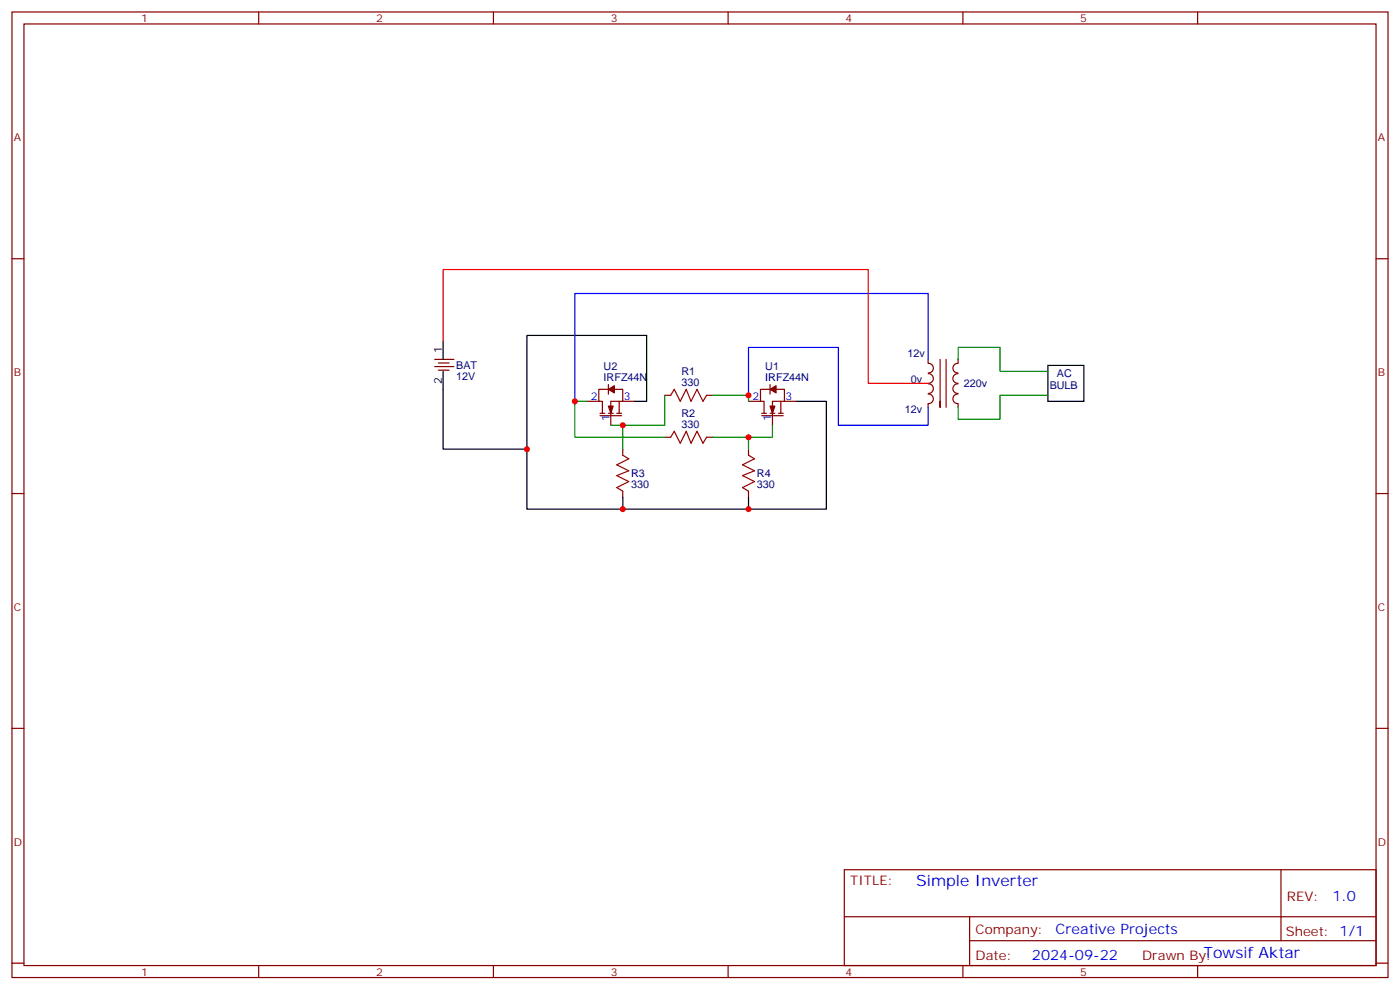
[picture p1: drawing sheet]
<svg xmlns="http://www.w3.org/2000/svg" width="412mm" height="292mm" viewBox="0 0 412 292" stroke-linecap="round" stroke-linejoin="round" font-family="sans-serif">
<g fill="none" stroke="#870000" stroke-width=".35">
<path d="M3.5 3.5h405.4v284.4h-405.4zM7.1 7.1h398.2v277.2h-398.2zM76.2 3.5v3.6M145.3 3.5v3.6M214.5 3.5v3.6M283.6 3.5v3.6M352.8 3.5v3.6M3.5 76.2h3.6M405.3 76.2h3.6M128.1 105.8h5.6M128.1 107.9h5.6M129.1 106.9h3.2"/>
<path d="M129.1 109h3.2M172.9 118.2h3.5M179.2 114.7h-2.8v3.5h1v3.5M179.2 113.2v2.9M179.9 114.7h3.5v3.5h-3.5v7M182.4 118.2v3.5M183.4 118.2h3.6M195.8 116.4h1.8M208.1 116.4h1.8M220.5 118.2h3.5M226.8 114.7h-2.8v3.5h1.1v3.5M226.8 113.2v2.9"/>
<path d="M227.5 114.7h3.6v3.5h-3.6v7M230 118.2v3.5M231.1 118.2h3.5M273.4 105.8v1.1M273.4 116a1.41 1.41 0 0 1 1.5 1.4 1.41 1.41 0 0 1-1.5 1.4v1.1M273.4 107a1.41 1.41 0 0 1 1.5 1.4 1.41 1.41 0 0 1-1.5 1.4M273.4 113a1.41 1.41 0 0 1 1.5 1.4 1.41 1.41 0 0 1-1.5 1.5M273.4 110.1a1.41 1.41 0 0 1 1.5 1.4 1.41 1.41 0 0 1-1.5 1.4M282.2 113a1.41 1.41 0 0 0-1.5 1.4 1.41 1.41 0 0 0 1.5 1.5M282.2 110.1a1.41 1.41 0 0 0-1.5 1.4 1.41 1.41 0 0 0 1.5 1.4M282.2 116a1.41 1.41 0 0 0-1.5 1.4 1.41 1.41 0 0 0 1.5 1.4v1.1M282.2 107a1.41 1.41 0 0 0-1.5 1.4 1.41 1.41 0 0 0 1.5 1.4"/>
<path d="M282.2 105.8v1.1M176.7 122.4h6.4M176.7 121.7h1.5M179.2 121.7h1.4M181.7 121.7h1.4M183.4 132.3v1.8M195.8 128.8h1.8M208.1 128.8h1.8M220.5 132.3v1.8M224.4 122.4h6.3M224.4 121.7h1.4M226.8 121.7h1.4"/>
<path d="M229.3 121.7h1.4M3.5 145.3h3.6M183.4 144.6v1.8M220.5 144.6v1.8M405.3 145.3h3.6M3.5 214.5h3.6M405.3 214.5h3.6M248.7 256.1h156.6v28.2h-156.6zM377.3 256.1v20.9M248.7 270h156.5M285.6 277h119.6M285.6 270v14.1"/>
<path d="M3.5 283.6h3.6M76.2 284.3v3.6M145.3 284.3v3.6M214.5 284.3v3.6M283.6 284.3v3.6M352.8 284.3v3.6M405.3 283.6h3.6"/>
</g>
<g fill="#870000" stroke="#870000" stroke-width=".35">
<path d="M226.8 119.6h1.4l-.7 2.1z"/>
<path d="M226.8 114.7l1.8-1.1v2.1z"/>
<path d="M179.2 119.6h1.4l-.7 2.1z"/>
<path d="M179.2 114.7l1.8-1.1v2.1z"/>
</g>
<path d="M197.6 116.4l1-1.7 1.8 3.5 1.7-3.5 1.5 3.5 1.7-3.5 1.8 3.5 1-1.8M183.4 134.1l1.8 1-3.5 1.8 3.5 1.7-3.5 1.5 3.5 1.7-3.5 1.8 1.7 1M197.6 128.8l1-1.8 1.8 3.5 1.7-3.5 1.5 3.5 1.7-3.5 1.8 3.5 1-1.7M220.5 134.1l1.7 1-3.5 1.8 3.5 1.7-3.5 1.5 3.5 1.7-3.5 1.8 1.8 1" fill="none" stroke="#a10000" stroke-width=".35"/>
<path d="M172.9 118.2h-3.6v10.6h26.5M195.8 116.4v8.8h-15.9M209.9 116.4h10.6v1.8M282.2 105.8v-3.5h12.4v7.1h14.1M308.7 116.4h-14.1v7.1h-12.4v-3.6M183.4 125.2v7.1M220.5 128.8v3.5M227.5 125.2v3.6h-17.6" fill="none" stroke="#008700" stroke-width=".35"/>
<path d="M130.5 109.4v22.9h24.7M130.5 100.5v5.3M187 118.2h3.5v-19.4h-35.3v51.1h28.2M234.6 118.2h8.8v31.7h-22.9M308.7 107.6h10.6v10.6h-10.6zM183.4 146.4v3.5h37.1v-3.5" fill="none" stroke="#000" stroke-width=".35"/>
<path d="M276.9 105.8v14.1v-1.7M278.7 105.8v14.1" fill="none" stroke="#900" stroke-width=".35"/>
<path d="M220.5 116.4v-14.1h26.4v22.9h26.5v-5.3M273.4 105.8v-19.4h-104.1v31.8" fill="none" stroke="#00f" stroke-width=".35"/>
<path d="M130.5 100.5v-21.1h125.3v33.5h17.6" fill="none" stroke="#f00" stroke-width=".35"/>
<g fill="#c00">
<circle cx="183.4" cy="125.2" r=".88"/>
<circle cx="220.5" cy="128.8" r=".88"/>
<circle cx="220.5" cy="149.9" r=".88"/>
<circle cx="183.4" cy="149.9" r=".88"/>
<circle cx="169.3" cy="118.2" r=".88"/>
<circle cx="220.5" cy="116.4" r=".88"/>
<circle cx="155.2" cy="132.3" r=".88"/>
</g>
<g font-size="4.6" fill="#00f">
<text x="269.9" y="261.1">Simple Inverter</text>
<text x="354.5" y="282.2">Towsif Aktar</text>
</g>
<g font-size="4.2" fill="#00f">
<text x="392.5" y="265.4">1.0</text>
<text x="310.9" y="274.9">Creative Projects</text>
<text x="304" y="282.7">2024-09-22</text>
</g>
<g font-size="3.9" fill="#800">
<text x="250.5" y="260.7">TITLE:</text>
<text x="379.1" y="265.4">REV:</text>
<text x="287.4" y="274.9">Company:</text>
<text x="378.7" y="275.5">Sheet: 1/1</text>
<text x="287.4" y="282.6">Date:</text>
<text x="336.4" y="282.7">Drawn By:</text>
</g>
<g font-size="3.2" fill="#800">
<text x="41.6" y="6.5">1</text>
<text x="110.8" y="6.5">2</text>
<text x="179.9" y="6.5">3</text>
<text x="249.1" y="6.5">4</text>
<text x="318.2" y="6.5">5</text>
<text x="4.1" y="41.6">A</text>
<text x="405.9" y="41.6">A</text>
<text x="4.1" y="110.8">B</text>
<text x="405.9" y="110.8">B</text>
<text x="4.1" y="179.9">C</text>
<text x="405.9" y="179.9">C</text>
<text x="4.1" y="249.1">D</text>
<text x="405.9" y="249.1">D</text>
<text x="41.6" y="287.3">1</text>
<text x="110.8" y="287.3">2</text>
<text x="179.9" y="287.3">3</text>
<text x="249.1" y="287.3">4</text>
<text x="318.2" y="287.3">5</text>
</g>
<g font-size="3.2">
<text x="130.2" y="104.1" transform="rotate(-90 130.2 104.1)">1</text>
<text x="130.2" y="113.1" transform="rotate(-90 130.2 113.1)">2</text>
</g>
<g font-size="3.2" fill="#000080">
<text x="267.4" y="105.2">12v</text>
<text x="134.4" y="111.8">12V</text>
<text x="134.4" y="108.7">BAT</text>
<text x="177.8" y="112.2">IRFZ44N</text>
<text x="177.8" y="109">U2</text>
<text x="200.7" y="113.6">330</text>
<text x="200.7" y="110.4">R1</text>
<text x="225.4" y="112.2">IRFZ44N</text>
<text x="225.4" y="109">U1</text>
<text x="268.3" y="112.9">0v</text>
<text x="311.3" y="111.1">AC</text>
<text x="283.9" y="114">220v</text>
<text x="309.2" y="114.7">BULB</text>
<text x="200.7" y="125.9">330</text>
<text x="200.7" y="122.7">R2</text>
<text x="266.5" y="121.7">12v</text>
<text x="185.9" y="143.7">330</text>
<text x="185.9" y="140.5">R3</text>
<text x="223" y="143.7">330</text>
<text x="223" y="140.5">R4</text>
</g>
<g font-size="3.2" fill="#00f">
<text x="174" y="117.8">2</text>
<text x="183.8" y="117.8">3</text>
<text x="221.6" y="117.8">2</text>
<text x="231.4" y="117.8">3</text>
<text x="179.6" y="124.1" transform="rotate(-90 179.6 124.1)">1</text>
<text x="227.2" y="124.1" transform="rotate(-90 227.2 124.1)">1</text>
</g>
</svg>
